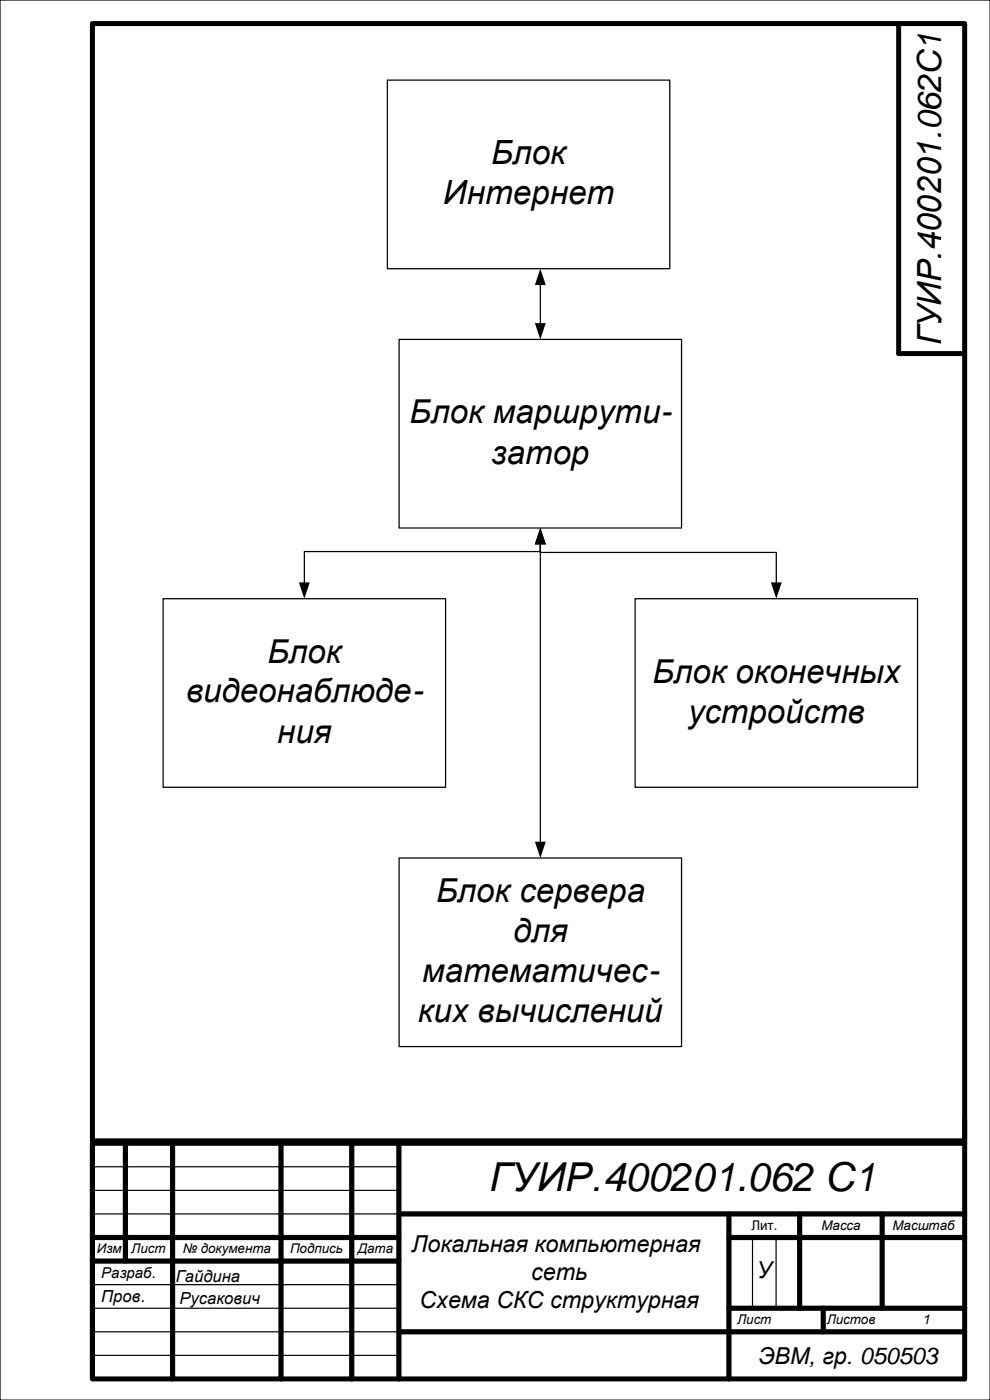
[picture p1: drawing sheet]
<svg xmlns="http://www.w3.org/2000/svg" width="210mm" height="297mm" viewBox="0 0 210 297" stroke-linecap="round" stroke-linejoin="round" font-family="sans-serif">
<path d="M0 0h210v297h-210z" fill="none" stroke="#000" stroke-width=".26"/>
<g fill="none" stroke="#000" stroke-width="1.1">
<path d="M19.6 5h185v237h-185zM190.6 5v70h13.7M204.6 237.5v55h-185M26.6 242.5v25M36.6 242.5v50M59.6 242.5v50M74.6 242.5v50M84.6 257.5h120M84.6 242.5v50M154.6 257.5v35M169.6 257.5v20M187.1 257.5v20"/>
<path d="M204.6 242.5h-185v49.7M19.6 262.5h65M19.6 267.5h65M154.6 262.5h50M154.6 277.5h50M174.6 277.5v5M84.7 282.5h119.9"/>
</g>
<path d="M19.6 247.5h65M19.6 252.5h65M19.6 257.5h65M19.6 272.5h65M19.6 277.5h65M159.6 262.5v15M164.6 262.5v15M19.6 282.5h65.1M19.6 287.5h65M19.6 292.5h65" fill="none" stroke="#000" stroke-width=".25"/>
<path d="M82.2 17h59.9v40h-59.9z" fill-rule="evenodd" fill="#fff"/>
<path d="M82.2 17h59.9v40h-59.9z" fill="none" stroke="#000" stroke-width=".26"/>
<path d="M84.6 72h60v40h-60z" fill-rule="evenodd" fill="#fff"/>
<path d="M84.6 72h60v40h-60z" fill="none" stroke="#000" stroke-width=".26"/>
<path d="M34.6 127h59.9v40h-59.9z" fill-rule="evenodd" fill="#fff"/>
<path d="M34.6 127h59.9v40h-59.9z" fill="none" stroke="#000" stroke-width=".26"/>
<path d="M84.6 182h60v40h-60z" fill-rule="evenodd" fill="#fff"/>
<path d="M84.6 182h60v40h-60z" fill="none" stroke="#000" stroke-width=".26"/>
<path d="M134.7 127h59.9v40h-59.9z" fill-rule="evenodd" fill="#fff"/>
<path d="M114.6 60.2v8.6M114.6 115.2v1.8h-50v6.8M114.6 115.2v2h50v6.6M114.6 115.2v63.6M134.7 127h59.9v40h-59.9z" fill="none" stroke="#000" stroke-width=".26"/>
<path d="M114.6 57l1.2 3.5h-2.4zM113.4 68.5h2.4l-1.2 3.5zM114.6 112l1.2 3.5h-2.4zM63.4 123.5h2.3l-1.1 3.5zM163.5 123.5h2.3l-1.2 3.5zM113.4 178.5h2.4l-1.2 3.5z" fill="#000"/>
<text font-size="8.5" x="103.8" y="252.7">ГУИР.400201.062 C1</text>
<g font-size="7.1">
<text x="104.2" y="34.9">Блок</text>
<text x="93.9" y="43.4">Интернет</text>
<text x="199.6" y="73.2" transform="rotate(-90 199.6 73.2)">ГУИР.400201.062C1</text>
</g>
<g font-size="7">
<text x="86.9" y="89.8">Блок маршрути-</text>
<text x="104.2" y="98.4">затор</text>
<text x="56.7" y="140.6">Блок</text>
<text x="39.5" y="149">видеонаблюде-</text>
<text x="138.4" y="144.8">Блок оконечных</text>
<text x="145.9" y="153.4">устройств</text>
<text x="58.8" y="157.6">ния</text>
<text x="92.5" y="191.4">Блок сервера</text>
<text x="108.8" y="199.8">для</text>
<text x="89.5" y="208.2">математичес-</text>
<text x="88.6" y="216.8">ких вычислений</text>
</g>
<g font-size="5">
<text x="87.3" y="265.6">Локальная компьютерная</text>
<text x="112.7" y="271.5">сеть</text>
<text x="160.6" y="271">У</text>
<text x="89" y="277.5">Схема СКС структурная</text>
<text x="160.8" y="289.3">ЭВМ, гр. 050503</text>
</g>
<g font-size="3.5">
<text x="37.3" y="272">Гайдина</text>
<text x="21.5" y="276.1">Пров.</text>
<text x="38.1" y="276.6">Русакович</text>
</g>
<text font-size="3.2" x="21.5" y="271">Разраб.</text>
<g font-size="2.8">
<text x="159.4" y="260.9">Лит.</text>
<text x="174.2" y="260.9">Масса</text>
<text x="189.3" y="260.9">Масштаб</text>
<text x="20.5" y="265.9">Изм</text>
<text x="27.8" y="265.9">Лист</text>
<text x="38.8" y="265.9">№ документа</text>
<text x="61.5" y="265.9">Подпись</text>
<text x="75.9" y="265.9">Дата</text>
<text x="156.3" y="280.9">Лист</text>
<text x="175.3" y="280.9">Листов</text>
<text x="195.8" y="280.9">1</text>
</g>
</svg>
